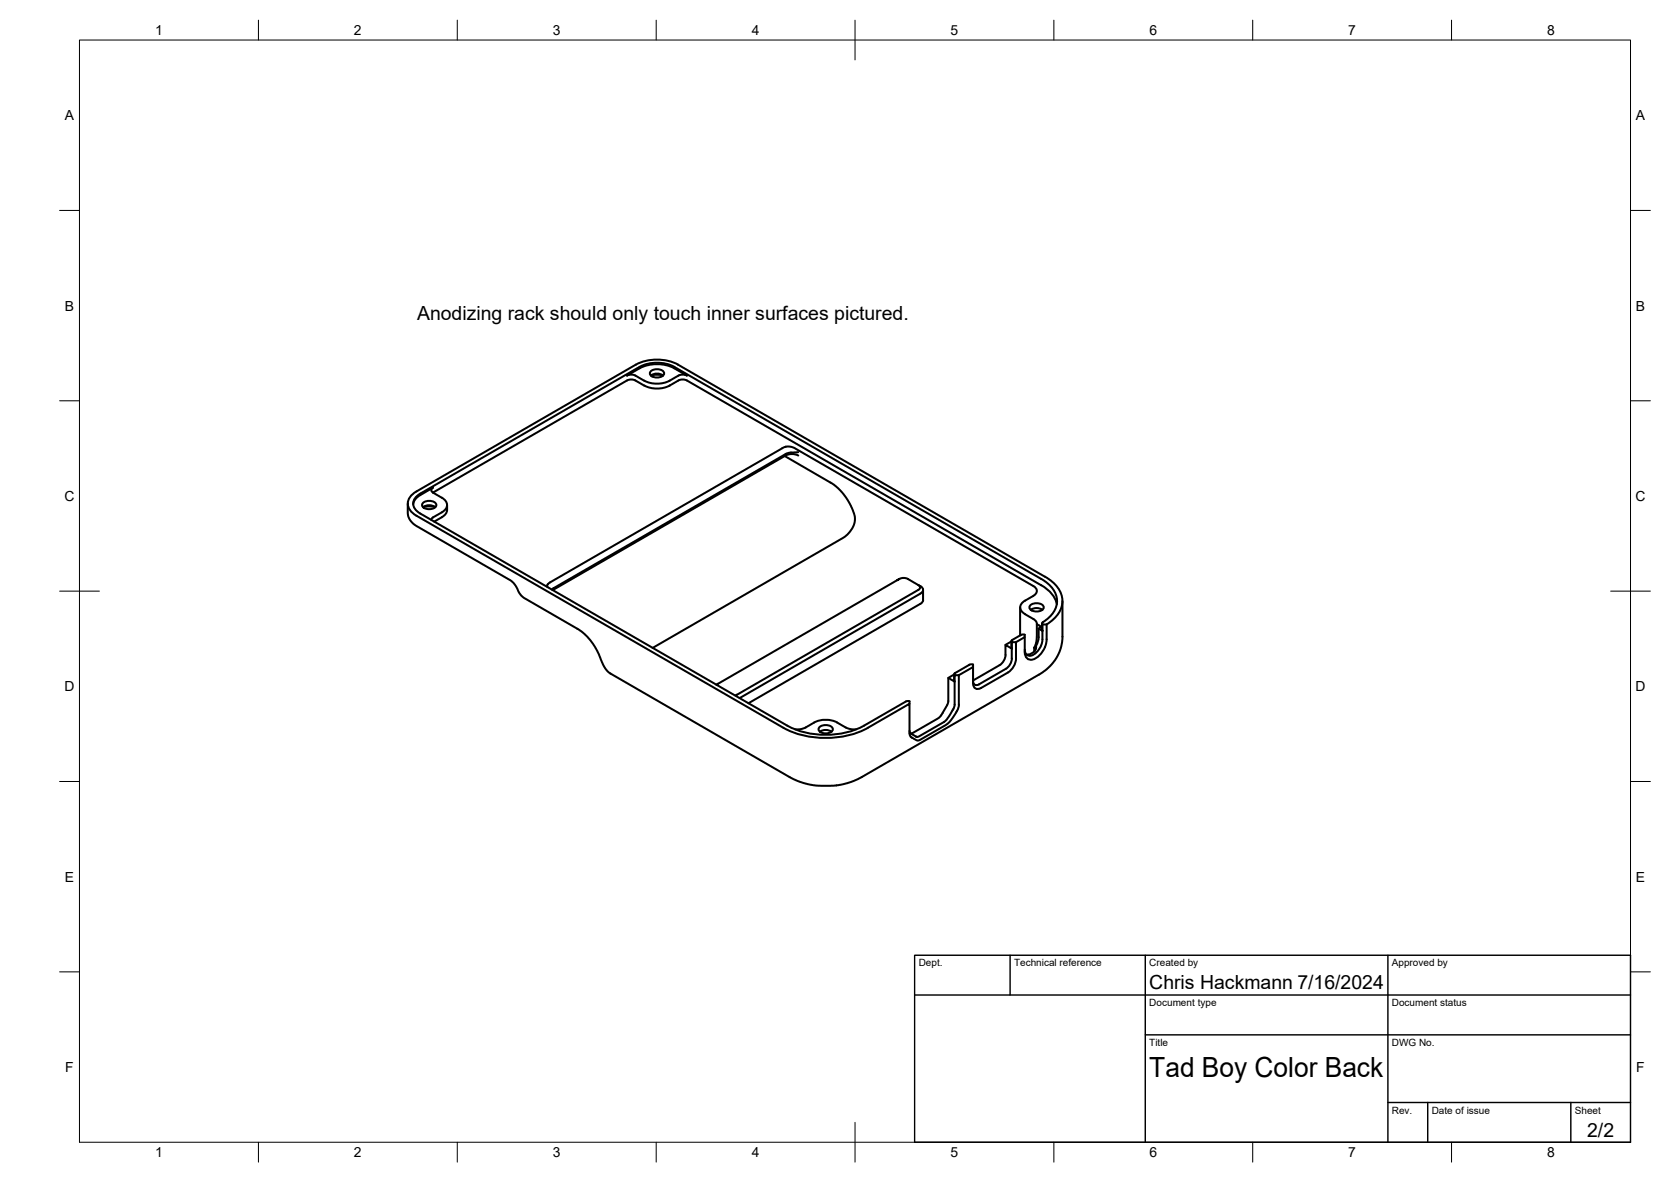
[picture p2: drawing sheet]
<svg xmlns="http://www.w3.org/2000/svg" width="420mm" height="297mm" viewBox="0 0 420 297" stroke-linecap="round" stroke-linejoin="round" font-family="sans-serif">
<!-- layer: Visible -->
<g fill="none" stroke="#000" stroke-width=".51">
<path d="M159.9 91.6l-55.2 31.9a3.2 3.2 0 0 0-2.2 3.1 3.2 3.2 0 0 0 2.2 3l92.3 53.3a23.4 23.4 0 0 0 21.2 0l10.5-6v7.4a2.26 2.26 0 0 0 1.4 1.6l.5 .2 .8-.2 6.5-3.8 1.1-.9a10.3 10.3 0 0 0 2.1-4.1M159.9 91.6a11.7 11.7 0 0 1 10.6 0l92.2 53.3M160.8 92.2l-55.1 31.8a2.65 2.65 0 0 0-1.8 2.6 2.65 2.65 0 0 0 1.8 2.5l92.3 53.3a21.3 21.3 0 0 0 19.3 0l10.5-6.1M160.8 92.5l-3.1 1.9 1.2-.3 .9 .3a8.1 8.1 0 0 0 7.9 1.6l.7-.3M160.8 92.2a9.6 9.6 0 0 1 8.7 0l92.3 53.3a6.8 6.8 0 0 1 4 5.8 7.1 7.1 0 0 1-3.8 5.2l.1 .4M160.8 92.5a9.6 9.6 0 0 1 8.7 0l3.2 1.9M162 96.9l-2.6-1.4-.9-.1-.8 .2-48.8 28.2M162 96.9a7 7 0 0 0 6.4 0M163.6 93.4a2.38 2.38 0 0 1 3.4 .3 1.62 1.62 0 0 1-2.3 1.1 1.04 1.04 0 0 1-1-.3 1.04 1.04 0 0 1-.1-1.1zM166.6 94.3l-1.8-.1-1.1 .2a2.64 2.64 0 0 1 3 0M172.7 95.6l-.8-.2-.9 .1-2.6 1.4M172.7 94.4l-.8-.3-.9 .1-2.6 1.5"/>
<path d="M172.7 95.6l89.1 51.5M197.3 114.6l11.9 6.9 2 1.7 2.1 2.7 1.5 3.2 .1 2-.8 2-.8 1-1.1 1-48.1 27.7M200.7 113.6l-2.2 .2-1 .3-58.7 34.1M200.7 114.5l-1.6-.4-1.6 .4-58.5 33.8M102.5 126.6l.1 3.1 .6 1.1 .9 1 24.2 14 1 .9 1.3 2.4 1 1.1 13.6 7.8 1.5 1.1 2.5 2.9 1.3 2.2 1.4 3.4 1.3 1.5 45.7 26.4 2.4 1 3.2 .8 1.8 .2 4.4-.2 2.3-.5 2.7-1 47-27.2 1.3-1.2 1.2-1.4 1.2-2.1 .4-1.4 .3-2.1v-9.3M106.3 126.4a2.38 2.38 0 0 1 3.4 .4 1.62 1.62 0 0 1-2.2 1.1 1.04 1.04 0 0 1-1.1-.3 1.04 1.04 0 0 1-.1-1.2zM106.4 127.5a2.64 2.64 0 0 1 3.1 0M106.4 127.4l1.4-.2 1.6 .2M108.9 123.8a5.4 5.4 0 0 1 3.4 2.6 1.96 1.96 0 0 1-1.2 2.4l-2.2 1.2-.5 .6M108.9 123.8l-.3-.3-.1-.5 .4-.4-3.7 2.1-1 1.2-.3 .8M112.4 126.9v1.3M112.4 128.1a2.17 2.17 0 0 1-1.3 1.9l-1.9 1.1"/>
<path d="M225.6 145.8l.5-.3-46 26.6M226.2 145.5l.8-.3 .9 .1 3 1.7M230.9 147l.5 .3M230.9 147l.3 .3 .1 .5-.4 .4-46.1 26.6M231.5 147.3a.97 .97 0 0 1 .6 .9 .97 .97 0 0 1-.6 .9l-45.5 26.3M232.1 148.2v2.6M232.1 150.8l-.2 .5-.4 .4-43.3 25M256.5 152.6v7.1M257.7 150.9a1.78 1.78 0 0 0-1.2 1.7 1.78 1.78 0 0 0 1.2 1.7l2.1 1.3M259 152.2a2.38 2.38 0 0 1 3.4 .3 1.62 1.62 0 0 1-2.2 1.1 1.04 1.04 0 0 1-1.1-.3 1.04 1.04 0 0 1-.1-1.1zM259.2 153.2a2.7 2.7 0 0 1 2.9 0M259.8 155.6a1.45 1.45 0 0 1 .9 1.3"/>
<path d="M259.8 147.3a1.29 1.29 0 0 1 .9 1.2 1.29 1.29 0 0 1-.9 1.2M259.8 147.3l-59.9-34.6-1.7-.5-1.2 .3-58.6 33.8-.7 .6v.6M259.8 149.7l-2.1 1.3M260.7 156.9l.9 .5v.3l-.4 .3a7.5 7.5 0 0 1-.3 3.4l-.4 .9M260.7 156.9v3.7l-.2 1.1-.4 1.1M261.8 147.1a7.3 7.3 0 0 1 3.9 4.7M262 156.7l.1 1.8-.9-.5M262.8 144.9a7.5 7.5 0 0 1 4.3 6.5 7.4 7.4 0 0 1-3.9 5.5M180.5 171.8l-.3 .3M228.7 176.2v.7M228.7 176.2l-.9 .1M238.4 170.4l1.6 .9"/>
<path d="M239.9 169.5l-1.5 .9v6l-1.9 3.5-.6 .6-6.3 3.7-.7 .1M239.9 169.4v1.6M239.9 171l.1 .3M240 177.1l-.3 1-.8 1.4-1.5 1.9-6.4 3.7-.5 .1-.6-.3a1.86 1.86 0 0 1-1.2-1.3M241.1 169.7h-1.1v7.4M241.1 169.7v7.4M244.7 171l6.6-3.8 1.1-1.2a5.7 5.7 0 0 0 .4-3.9l1.6 .9a5.6 5.6 0 0 1-.4 4l-1.1 1.1-6.7 3.9a.91 .91 0 0 1-1.1 .1 .91 .91 0 0 1-.4-1M244.7 167.6l-3.6 2.1M253.4 169l-6.7 3.9a1.23 1.23 0 0 1-1.4 .1 1.23 1.23 0 0 1-.6-1.3v-4.7l-1 .1-3.6 2-.2 .4 .1 .2M254.3 161.1l.1 1.9M254.3 161.2l-1.5 .9M254.4 163h.1"/>
<path d="M254.4 161.4l-.1-.2 .2-.4 2.2-1.2 1-.1v.6l-2.2 1.3h-1.1v1.6M255.5 161.4v4.1l-.2 1.1-1 1.6-.8 .8M257.7 160.1v3.7a1.73 1.73 0 0 0 .9 1.9 1.73 1.73 0 0 0 2.1-.4 6.2 6.2 0 0 0 2.4-4.2l.1-4.2h-1.1v4.3a4.5 4.5 0 0 1-3.3 3.6 1.32 1.32 0 0 1-1.1-1.6M260.1 163.7l-1.1 .7h-1M260.5 162.3v.6l-.4-.1M260.5 162.3v.8l-.4 .6v-.9M202.6 182.8a7.6 7.6 0 0 1 6.6-1.7l1.3 .5a7.6 7.6 0 0 0 3.6 1.7h1.2M202.6 182.8l-1.5 .5h-1.2M206 182.8a2.38 2.38 0 0 1 3.4 .3 1.62 1.62 0 0 1-2.2 1.2 1.04 1.04 0 0 1-1.1-.4 1.04 1.04 0 0 1-.1-1.1zM206.2 183.9a2.7 2.7 0 0 1 2.9 0"/>
</g>
<!-- layer: BORDER -->
<g fill="none" stroke="#000" stroke-width=".25">
<path d="M20 10.1h390v276.9h-390zM65 5.1v5M115 5.1v5M165 5.1v5M215 5.1v10M265 5.1v5M315 5.1v5M365 5.1v5M15 52.9h5M410 52.9h5M15 100.7h5M410 100.7h5"/>
<path d="M15 148.6h10M405 148.6h10M15 196.4h5M410 196.4h5M15 244.2h5M410 244.2h5M65 287v5M115 287v5M165 287v5M215 282.1v9.9M265 287v5M315 287v5"/>
<path d="M365 287v5"/>
</g>
<!-- layer: TITLEBLOCK -->
<path d="M230 240.1h180v46.9h-180zM230 250h180M254 240.1v9.9M288 240.1v46.9M349 240.1v46.9M288 260.1h122M349 277.1h61M359 277.1v9.9M395 277.1v9.9" fill="none" stroke="#000" stroke-width=".36"/>
<text font-size="7" x="289" y="270.6">Tad Boy Color Back</text>
<g font-size="4.9">
<text x="104.9" y="80.4">Anodizing rack should only touch inner surfaces pictured.</text>
<text x="289" y="248.5">Chris Hackmann 7/16/2024</text>
<text x="399.1" y="285.7">2/2</text>
</g>
<g font-size="3.5">
<text x="39" y="8.8">1</text>
<text x="89" y="8.8">2</text>
<text x="139" y="8.8">3</text>
<text x="189" y="8.8">4</text>
<text x="239" y="8.8">5</text>
<text x="289" y="8.8">6</text>
<text x="339" y="8.8">7</text>
<text x="389" y="8.8">8</text>
<text x="16.3" y="30.2">A</text>
<text x="411.3" y="30.2">A</text>
<text x="16.3" y="78">B</text>
<text x="411.3" y="78">B</text>
<text x="16.2" y="125.9">C</text>
<text x="411.2" y="125.9">C</text>
<text x="16.2" y="173.7">D</text>
<text x="411.2" y="173.7">D</text>
<text x="16.3" y="221.6">E</text>
<text x="411.3" y="221.6">E</text>
<text x="16.4" y="269.4">F</text>
<text x="411.4" y="269.4">F</text>
<text x="39" y="290.8">1</text>
<text x="89" y="290.8">2</text>
<text x="139" y="290.8">3</text>
<text x="189" y="290.8">4</text>
<text x="239" y="290.8">5</text>
<text x="289" y="290.8">6</text>
<text x="339" y="290.8">7</text>
<text x="389" y="290.8">8</text>
</g>
<g font-size="2.5">
<text x="231" y="242.9">Dept.</text>
<text x="255" y="242.9">Technical reference</text>
<text x="289" y="242.9">Created by</text>
<text x="350" y="242.9">Approved by</text>
<text x="289" y="252.8">Document type</text>
<text x="350" y="252.8">Document status</text>
<text x="289" y="262.9">Title</text>
<text x="350" y="262.9">DWG No.</text>
<text x="350" y="279.9">Rev.</text>
<text x="360" y="279.9">Date of issue</text>
<text x="396" y="279.9">Sheet</text>
</g>
</svg>
